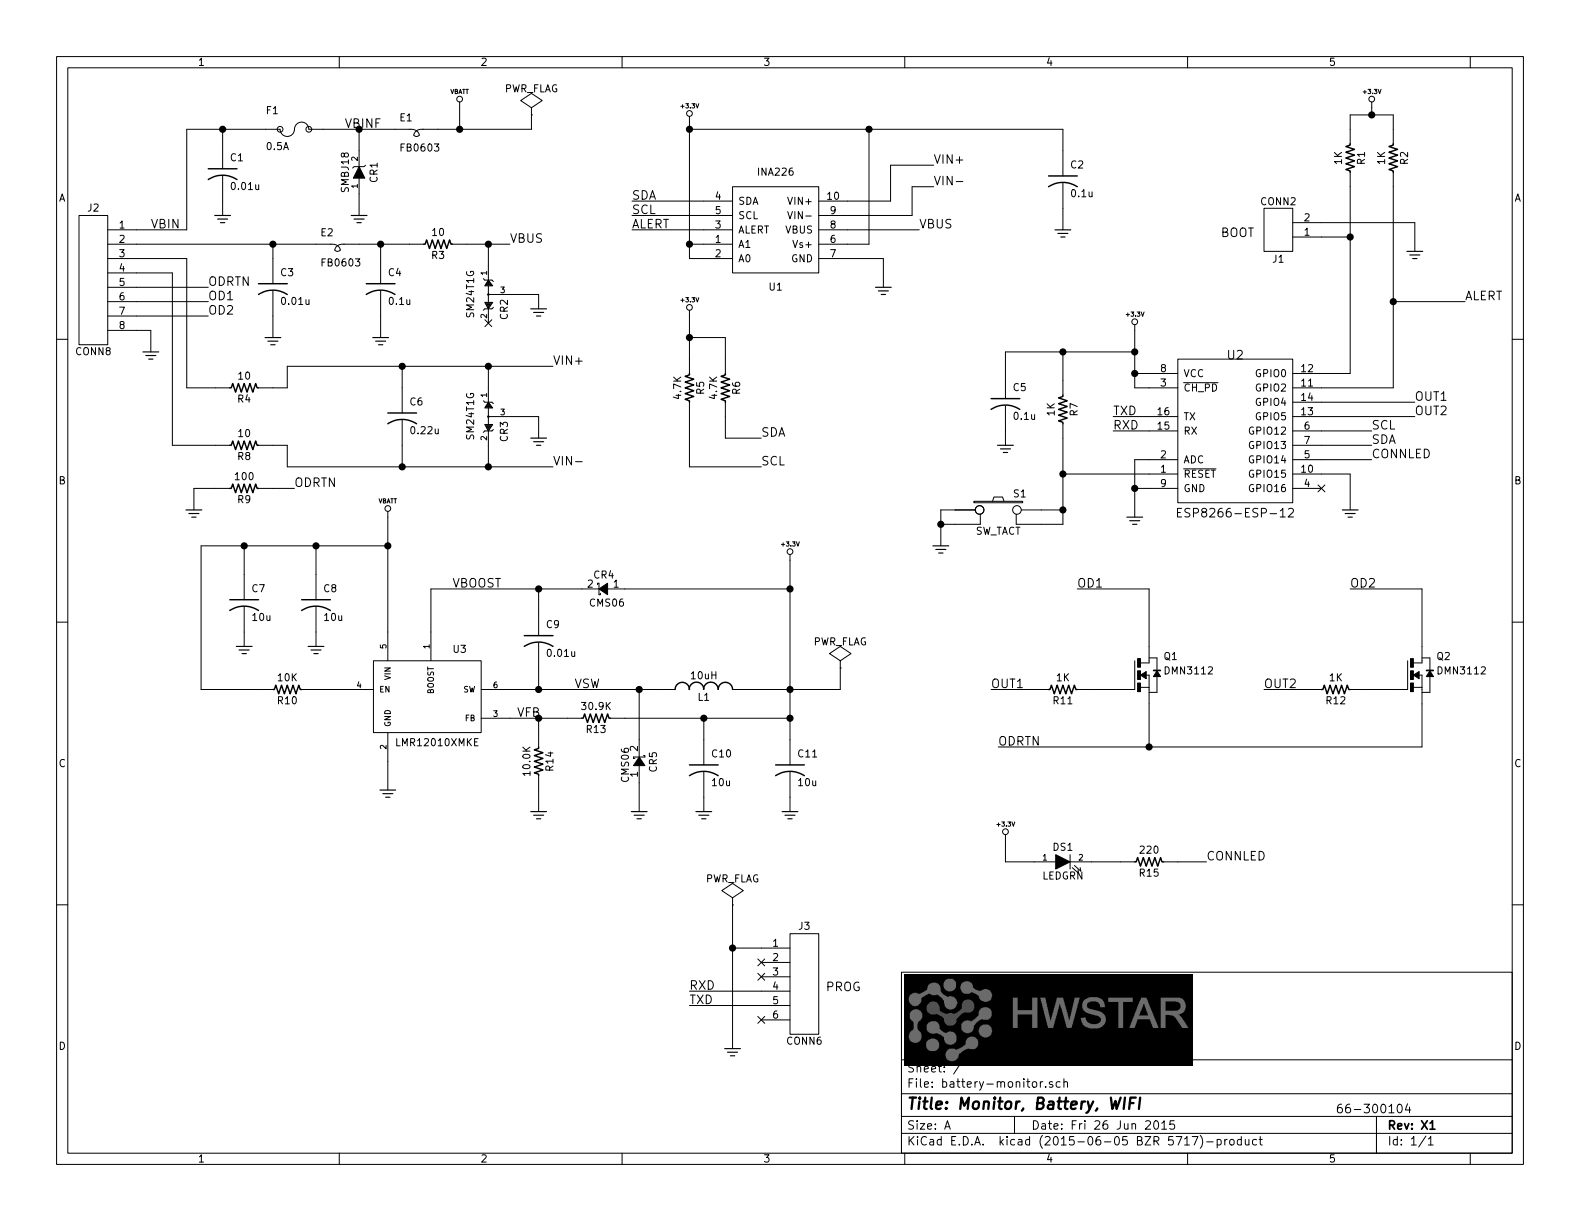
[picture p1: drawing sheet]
EESchema Schematic File Version 2
LIBS:custom
LIBS:power
LIBS:device
LIBS:transistors
LIBS:conn
LIBS:linear
LIBS:regul
LIBS:74xx
LIBS:cmos4000
LIBS:adc-dac
LIBS:memory
LIBS:xilinx
LIBS:microcontrollers
LIBS:dsp
LIBS:microchip
LIBS:analog_switches
LIBS:motorola
LIBS:texas
LIBS:intel
LIBS:audio
LIBS:interface
LIBS:digital-audio
LIBS:philips
LIBS:display
LIBS:cypress
LIBS:siliconi
LIBS:opto
LIBS:atmel
LIBS:contrib
LIBS:valves
LIBS:battery-monitor-cache
EELAYER 25 0
EELAYER END
$Descr A 11000 8500
encoding utf-8
Sheet 1 1
Title "Monitor, Battery, WIFI"
Date "Fri 26 Jun 2015"
Rev "X1"
Comp ""
Comment1 ""
Comment2 ""
Comment3 ""
Comment4 ""
$EndDescr
Text Notes 9300 7750 0    60   ~ 0
66-300104
$Comp
L INA226 U1
U 1 1
P 5400 1600
F 0 "U1" H 5400 1200 50  0000 C CNN
F 1 "INA226" H 5400 2000 50  0000 C CNN
F 2 "mods:MSOP-10-SAR" H 5400 1600 60  0001 C CNN
F 3 "" H 5400 1600 60  0000 C CNN
F 4 "800137-101" H 5400 1600 60  0001 C CNN "PartNumber"
	1    5400 1600
	1    0    0    -1  
$EndComp
$Comp
L ESP8266-ESP-12 U2
U 1 1
P 8600 2900
F 0 "U2" H 8600 3325 60  0000 C CNN
F 1 "ESP8266-ESP-12" H 8600 2225 60  0000 C CNN
F 2 "mods:ESP8266-ESP12" H 8600 2600 60  0001 C CNN
F 3 "" H 8600 2600 60  0000 C CNN
F 4 "800106-101" H 8600 2900 60  0001 C CNN "PartNumber"
	1    8600 2900
	1    0    0    -1  
$EndComp
$Comp
L GND_US #PWR01
U 1 1
P 6150 2000
F 0 "#PWR01" H 6130 1870 30  0001 C CNN
F 1 "GND_US" H 6140 1910 30  0001 C CNN
F 2 "" H 6150 2000 60  0000 C CNN
F 3 "" H 6150 2000 60  0000 C CNN
	1    6150 2000
	1    0    0    -1  
$EndComp
$Comp
L GND_US #PWR02
U 1 1
P 2700 5500
F 0 "#PWR02" H 2680 5370 30  0001 C CNN
F 1 "GND_US" H 2690 5410 30  0001 C CNN
F 2 "" H 2700 5500 60  0000 C CNN
F 3 "" H 2700 5500 60  0000 C CNN
	1    2700 5500
	1    0    0    -1  
$EndComp
$Comp
L CONN8 J2
U 1 1
P 650 1950
F 0 "J2" H 650 2450 50  0000 C CNN
F 1 "CONN8" H 650 1450 50  0000 C CNN
F 2 "mods:PHOENIX254-8" H 650 1950 60  0001 C CNN
F 3 "" H 650 1950 60  0000 C CNN
F 4 "800117-108" H 650 1950 60  0001 C CNN "PartNumber"
	1    650  1950
	-1   0    0    -1  
$EndComp
$Comp
L R_US R14
U 1 1
P 3750 5300
F 0 "R14" V 3830 5300 50  0000 C CNN
F 1 "10.0K" V 3670 5300 50  0000 C CNN
F 2 "mods:RC0603" H 3750 5300 60  0001 C CNN
F 3 "" H 3750 5300 60  0000 C CNN
F 4 "800023-100" V 3750 5300 60  0001 C CNN "PartNumber"
	1    3750 5300
	1    0    0    -1  
$EndComp
$Comp
L R_US R13
U 1 1
P 4150 5000
F 0 "R13" V 4230 5000 50  0000 C CNN
F 1 "30.9K" V 4070 5000 50  0000 C CNN
F 2 "mods:RC0603" H 4150 5000 60  0001 C CNN
F 3 "" H 4150 5000 60  0000 C CNN
F 4 "800023-309" V 4150 5000 60  0001 C CNN "PartNumber"
	1    4150 5000
	0    1    1    0   
$EndComp
$Comp
L GND_US #PWR03
U 1 1
P 3750 5650
F 0 "#PWR03" H 3730 5520 30  0001 C CNN
F 1 "GND_US" H 3740 5560 30  0001 C CNN
F 2 "" H 3750 5650 60  0000 C CNN
F 3 "" H 3750 5650 60  0000 C CNN
	1    3750 5650
	1    0    0    -1  
$EndComp
$Comp
L L_US L1
U 1 1
P 4900 4800
F 0 "L1" V 4850 4800 50  0000 C CNN
F 1 "10uH" V 5000 4800 50  0000 C CNN
F 2 "mods:IND1210" H 4900 4800 60  0001 C CNN
F 3 "" H 4900 4800 60  0000 C CNN
F 4 "800139-100" V 4900 4800 60  0001 C CNN "PartNumber"
	1    4900 4800
	0    -1   -1   0   
$EndComp
$Comp
L C_US C9
U 1 1
P 3750 4450
F 0 "C9" H 3800 4550 50  0000 L CNN
F 1 "0.01u" H 3800 4350 50  0000 L CNN
F 2 "mods:CC0603" H 3750 4450 60  0001 C CNN
F 3 "" H 3750 4450 60  0000 C CNN
F 4 "800000-103" H 3750 4450 60  0001 C CNN "PartNumber"
	1    3750 4450
	1    0    0    -1  
$EndComp
$Comp
L GND_US #PWR04
U 1 1
P 4450 5650
F 0 "#PWR04" H 4430 5520 30  0001 C CNN
F 1 "GND_US" H 4440 5560 30  0001 C CNN
F 2 "" H 4450 5650 60  0000 C CNN
F 3 "" H 4450 5650 60  0000 C CNN
	1    4450 5650
	1    0    0    -1  
$EndComp
$Comp
L C_US C10
U 1 1
P 4900 5350
F 0 "C10" H 4950 5450 50  0000 L CNN
F 1 "10u" H 4950 5250 50  0000 L CNN
F 2 "mods:CC0805" H 4900 5350 60  0001 C CNN
F 3 "" H 4900 5350 60  0000 C CNN
F 4 "800004-106" H 4900 5350 60  0001 C CNN "PartNumber"
	1    4900 5350
	1    0    0    -1  
$EndComp
$Comp
L C_US C11
U 1 1
P 5500 5350
F 0 "C11" H 5550 5450 50  0000 L CNN
F 1 "10u" H 5550 5250 50  0000 L CNN
F 2 "mods:CC0805" H 5500 5350 60  0001 C CNN
F 3 "" H 5500 5350 60  0000 C CNN
F 4 "800004-106" H 5500 5350 60  0001 C CNN "PartNumber"
	1    5500 5350
	1    0    0    -1  
$EndComp
$Comp
L GND_US #PWR05
U 1 1
P 4900 5650
F 0 "#PWR05" H 4880 5520 30  0001 C CNN
F 1 "GND_US" H 4890 5560 30  0001 C CNN
F 2 "" H 4900 5650 60  0000 C CNN
F 3 "" H 4900 5650 60  0000 C CNN
	1    4900 5650
	1    0    0    -1  
$EndComp
$Comp
L GND_US #PWR06
U 1 1
P 5500 5650
F 0 "#PWR06" H 5480 5520 30  0001 C CNN
F 1 "GND_US" H 5490 5560 30  0001 C CNN
F 2 "" H 5500 5650 60  0000 C CNN
F 3 "" H 5500 5650 60  0000 C CNN
	1    5500 5650
	1    0    0    -1  
$EndComp
$Comp
L R_US R10
U 1 1
P 2000 4800
F 0 "R10" V 2080 4800 50  0000 C CNN
F 1 "10K" V 1920 4800 50  0000 C CNN
F 2 "mods:RC0603" H 2000 4800 60  0001 C CNN
F 3 "" H 2000 4800 60  0000 C CNN
F 4 "800010-103" V 2000 4800 60  0001 C CNN "PartNumber"
	1    2000 4800
	0    1    1    0   
$EndComp
$Comp
L C_US C8
U 1 1
P 2200 4200
F 0 "C8" H 2250 4300 50  0000 L CNN
F 1 "10u" H 2250 4100 50  0000 L CNN
F 2 "mods:CC1206" H 2200 4200 60  0001 C CNN
F 3 "" H 2200 4200 60  0000 C CNN
F 4 "800005-106" H 2200 4200 60  0001 C CNN "PartNumber"
	1    2200 4200
	1    0    0    -1  
$EndComp
$Comp
L C_US C7
U 1 1
P 1700 4200
F 0 "C7" H 1750 4300 50  0000 L CNN
F 1 "10u" H 1750 4100 50  0000 L CNN
F 2 "mods:CC1206" H 1700 4200 60  0001 C CNN
F 3 "" H 1700 4200 60  0000 C CNN
F 4 "800005-106" H 1700 4200 60  0001 C CNN "PartNumber"
	1    1700 4200
	1    0    0    -1  
$EndComp
$Comp
L GND_US #PWR07
U 1 1
P 2200 4500
F 0 "#PWR07" H 2180 4370 30  0001 C CNN
F 1 "GND_US" H 2190 4410 30  0001 C CNN
F 2 "" H 2200 4500 60  0000 C CNN
F 3 "" H 2200 4500 60  0000 C CNN
	1    2200 4500
	1    0    0    -1  
$EndComp
$Comp
L GND_US #PWR08
U 1 1
P 1700 4500
F 0 "#PWR08" H 1680 4370 30  0001 C CNN
F 1 "GND_US" H 1690 4410 30  0001 C CNN
F 2 "" H 1700 4500 60  0000 C CNN
F 3 "" H 1700 4500 60  0000 C CNN
	1    1700 4500
	1    0    0    -1  
$EndComp
$Comp
L LMR12010XMKE U3
U 1 1
P 2950 4850
F 0 "U3" H 3150 5150 50  0000 L BNN
F 1 "LMR12010XMKE" H 2750 4500 50  0000 L BNN
F 2 "mods:SOT23-6-SAR" H 3000 4800 50  0001 C CNN
F 3 "" H 2950 4850 60  0000 C CNN
F 4 "800136-101" H 2950 4850 60  0001 C CNN "PartNumber"
	1    2950 4850
	1    0    0    -1  
$EndComp
$Comp
L SM24T1G CR2
U 1 1
P 3400 2050
F 0 "CR2" H 3430 2129 50  0000 L BNN
F 1 "SM24T1G" H 3230 1894 50  0000 L BNN
F 2 "mods:SOT23-3-SAR" H 3100 2150 50  0001 C CNN
F 3 "" H 3400 2050 60  0000 C CNN
F 4 "800135-024" H 3400 2050 60  0001 C CNN "PartNumber"
	1    3400 2050
	0    1    1    0   
$EndComp
$Comp
L GND_US #PWR09
U 1 1
P 3750 2150
F 0 "#PWR09" H 3730 2020 30  0001 C CNN
F 1 "GND_US" H 3740 2060 30  0001 C CNN
F 2 "" H 3750 2150 60  0000 C CNN
F 3 "" H 3750 2150 60  0000 C CNN
	1    3750 2150
	1    0    0    -1  
$EndComp
$Comp
L R_US R3
U 1 1
P 3050 1700
F 0 "R3" V 3130 1700 50  0000 C CNN
F 1 "10" V 2970 1700 50  0000 C CNN
F 2 "mods:RC0603" H 3050 1700 60  0001 C CNN
F 3 "" H 3050 1700 60  0000 C CNN
F 4 "800010-100" V 3050 1700 60  0001 C CNN "PartNumber"
	1    3050 1700
	0    1    1    0   
$EndComp
$Comp
L C_US C4
U 1 1
P 2650 2000
F 0 "C4" H 2700 2100 50  0000 L CNN
F 1 "0.1u" H 2700 1900 50  0000 L CNN
F 2 "mods:CC0603" H 2650 2000 60  0001 C CNN
F 3 "" H 2650 2000 60  0000 C CNN
F 4 "800000-104" H 2650 2000 60  0001 C CNN "PartNumber"
	1    2650 2000
	1    0    0    -1  
$EndComp
$Comp
L FB0603 E2
U 1 1
P 2400 1700
F 0 "E2" H 2230 1750 50  0000 L BNN
F 1 "FB0603" H 2230 1540 50  0000 L BNN
F 2 "mods:CC0603" H 2400 1850 50  0001 C CNN
F 3 "" H 2400 1700 60  0000 C CNN
F 4 "800040-600" H 2400 1700 60  0001 C CNN "PartNumber"
	1    2400 1700
	1    0    0    -1  
$EndComp
$Comp
L C_US C3
U 1 1
P 1900 2000
F 0 "C3" H 1950 2100 50  0000 L CNN
F 1 "0.01u" H 1950 1900 50  0000 L CNN
F 2 "mods:CC0603" H 1900 2000 60  0001 C CNN
F 3 "" H 1900 2000 60  0000 C CNN
F 4 "800000-103" H 1900 2000 60  0001 C CNN "PartNumber"
	1    1900 2000
	1    0    0    -1  
$EndComp
$Comp
L GND_US #PWR010
U 1 1
P 2650 2350
F 0 "#PWR010" H 2630 2220 30  0001 C CNN
F 1 "GND_US" H 2640 2260 30  0001 C CNN
F 2 "" H 2650 2350 60  0000 C CNN
F 3 "" H 2650 2350 60  0000 C CNN
	1    2650 2350
	1    0    0    -1  
$EndComp
$Comp
L GND_US #PWR011
U 1 1
P 1900 2350
F 0 "#PWR011" H 1880 2220 30  0001 C CNN
F 1 "GND_US" H 1890 2260 30  0001 C CNN
F 2 "" H 1900 2350 60  0000 C CNN
F 3 "" H 1900 2350 60  0000 C CNN
	1    1900 2350
	1    0    0    -1  
$EndComp
NoConn ~ 3400 2250
$Comp
L FUSENANO F1
U 1 1
P 2050 900
F 0 "F1" H 1850 1000 50  0000 L BNN
F 1 "0.5A" H 1850 750 50  0000 L BNN
F 2 "mods:MINISMD1812" H 2050 1050 50  0001 C CNN
F 3 "" H 2050 900 60  0000 C CNN
F 4 "800140-500" H 2050 900 60  0001 C CNN "PartNumber"
	1    2050 900 
	1    0    0    -1  
$EndComp
$Comp
L C_US C1
U 1 1
P 1550 1200
F 0 "C1" H 1600 1300 50  0000 L CNN
F 1 "0.01u" H 1600 1100 50  0000 L CNN
F 2 "mods:CC0603" H 1550 1200 60  0001 C CNN
F 3 "" H 1550 1200 60  0000 C CNN
F 4 "800000-103" H 1550 1200 60  0001 C CNN "PartNumber"
	1    1550 1200
	1    0    0    -1  
$EndComp
$Comp
L GND_US #PWR012
U 1 1
P 1550 1500
F 0 "#PWR012" H 1530 1370 30  0001 C CNN
F 1 "GND_US" H 1540 1410 30  0001 C CNN
F 2 "" H 1550 1500 60  0000 C CNN
F 3 "" H 1550 1500 60  0000 C CNN
	1    1550 1500
	1    0    0    -1  
$EndComp
$Comp
L FB0603 E1
U 1 1
P 2950 900
F 0 "E1" H 2780 950 50  0000 L BNN
F 1 "FB0603" H 2780 740 50  0000 L BNN
F 2 "mods:CC0603" H 2950 1050 50  0001 C CNN
F 3 "" H 2950 900 60  0000 C CNN
F 4 "800040-600" H 2950 900 60  0001 C CNN "PartNumber"
	1    2950 900 
	1    0    0    -1  
$EndComp
$Comp
L DIODE_ZENER CR1
U 1 1
P 2500 1200
F 0 "CR1" H 2500 1300 50  0000 C CNN
F 1 "SMBJ18" H 2500 1100 50  0000 C CNN
F 2 "mods:SMB-SAR" H 2500 1200 60  0001 C CNN
F 3 "" H 2500 1200 60  0000 C CNN
F 4 "800141-018" H 2500 1200 60  0001 C CNN "PartNumber"
	1    2500 1200
	0    1    1    0   
$EndComp
$Comp
L GND_US #PWR013
U 1 1
P 2500 1500
F 0 "#PWR013" H 2480 1370 30  0001 C CNN
F 1 "GND_US" H 2490 1410 30  0001 C CNN
F 2 "" H 2500 1500 60  0000 C CNN
F 3 "" H 2500 1500 60  0000 C CNN
	1    2500 1500
	1    0    0    -1  
$EndComp
Text Label 6400 1600 0    60   ~ 0
VBUS
Text Label 3550 1700 0    60   ~ 0
VBUS
$Comp
L VBATT #PWR014
U 1 1
P 3200 750
F 0 "#PWR014" H 3200 710 30  0001 C CNN
F 1 "VBATT" H 3200 860 30  0000 C CNN
F 2 "" H 3200 750 60  0000 C CNN
F 3 "" H 3200 750 60  0000 C CNN
	1    3200 750 
	1    0    0    -1  
$EndComp
$Comp
L VBATT #PWR015
U 1 1
P 2700 3600
F 0 "#PWR015" H 2700 3560 30  0001 C CNN
F 1 "VBATT" H 2700 3710 30  0000 C CNN
F 2 "" H 2700 3600 60  0000 C CNN
F 3 "" H 2700 3600 60  0000 C CNN
	1    2700 3600
	1    0    0    -1  
$EndComp
$Comp
L +3.3V #PWR016
U 1 1
P 5500 3900
F 0 "#PWR016" H 5500 3860 30  0001 C CNN
F 1 "+3.3V" H 5500 4010 30  0000 C CNN
F 2 "" H 5500 3900 60  0000 C CNN
F 3 "" H 5500 3900 60  0000 C CNN
	1    5500 3900
	1    0    0    -1  
$EndComp
$Comp
L +3.3V #PWR017
U 1 1
P 4800 850
F 0 "#PWR017" H 4800 810 30  0001 C CNN
F 1 "+3.3V" H 4800 960 30  0000 C CNN
F 2 "" H 4800 850 60  0000 C CNN
F 3 "" H 4800 850 60  0000 C CNN
	1    4800 850 
	1    0    0    -1  
$EndComp
$Comp
L C_US C2
U 1 1
P 7400 1250
F 0 "C2" H 7450 1350 50  0000 L CNN
F 1 "0.1u" H 7450 1150 50  0000 L CNN
F 2 "mods:CC0603" H 7400 1250 60  0001 C CNN
F 3 "" H 7400 1250 60  0000 C CNN
F 4 "800000-104" H 7400 1250 60  0001 C CNN "PartNumber"
	1    7400 1250
	1    0    0    -1  
$EndComp
$Comp
L GND_US #PWR018
U 1 1
P 7400 1600
F 0 "#PWR018" H 7380 1470 30  0001 C CNN
F 1 "GND_US" H 7390 1510 30  0001 C CNN
F 2 "" H 7400 1600 60  0000 C CNN
F 3 "" H 7400 1600 60  0000 C CNN
	1    7400 1600
	1    0    0    -1  
$EndComp
Text Label 6500 1150 0    60   ~ 0
VIN+
Text Label 6500 1300 0    60   ~ 0
VIN-
$Comp
L R_US R4
U 1 1
P 1700 2700
F 0 "R4" V 1780 2700 50  0000 C CNN
F 1 "10" V 1620 2700 50  0000 C CNN
F 2 "mods:RC0603" H 1700 2700 60  0001 C CNN
F 3 "" H 1700 2700 60  0000 C CNN
F 4 "800010-100" V 1700 2700 60  0001 C CNN "PartNumber"
	1    1700 2700
	0    1    1    0   
$EndComp
$Comp
L R_US R8
U 1 1
P 1700 3100
F 0 "R8" V 1780 3100 50  0000 C CNN
F 1 "10" V 1620 3100 50  0000 C CNN
F 2 "mods:RC0603" H 1700 3100 60  0001 C CNN
F 3 "" H 1700 3100 60  0000 C CNN
F 4 "800010-100" V 1700 3100 60  0001 C CNN "PartNumber"
	1    1700 3100
	0    1    1    0   
$EndComp
$Comp
L GND_US #PWR019
U 1 1
P 1050 2450
F 0 "#PWR019" H 1030 2320 30  0001 C CNN
F 1 "GND_US" H 1040 2360 30  0001 C CNN
F 2 "" H 1050 2450 60  0000 C CNN
F 3 "" H 1050 2450 60  0000 C CNN
	1    1050 2450
	1    0    0    -1  
$EndComp
Text Label 1450 2000 0    60   ~ 0
ODRTN
Text Label 1450 2100 0    60   ~ 0
OD1
Text Label 1450 2200 0    60   ~ 0
OD2
$Comp
L R_US R9
U 1 1
P 1700 3400
F 0 "R9" V 1780 3400 50  0000 C CNN
F 1 "100" V 1620 3400 50  0000 C CNN
F 2 "mods:RC0603" H 1700 3400 60  0001 C CNN
F 3 "" H 1700 3400 60  0000 C CNN
F 4 "800010-101" V 1700 3400 60  0001 C CNN "PartNumber"
	1    1700 3400
	0    1    1    0   
$EndComp
$Comp
L GND_US #PWR020
U 1 1
P 1350 3550
F 0 "#PWR020" H 1330 3420 30  0001 C CNN
F 1 "GND_US" H 1340 3460 30  0001 C CNN
F 2 "" H 1350 3550 60  0000 C CNN
F 3 "" H 1350 3550 60  0000 C CNN
	1    1350 3550
	1    0    0    -1  
$EndComp
Text Label 2050 3400 0    60   ~ 0
ODRTN
$Comp
L C_US C6
U 1 1
P 2800 2900
F 0 "C6" H 2850 3000 50  0000 L CNN
F 1 "0.22u" H 2850 2800 50  0000 L CNN
F 2 "mods:CC0603" H 2800 2900 60  0001 C CNN
F 3 "" H 2800 2900 60  0000 C CNN
F 4 "800000-224" H 2800 2900 60  0001 C CNN "PartNumber"
	1    2800 2900
	1    0    0    -1  
$EndComp
$Comp
L SM24T1G CR3
U 1 1
P 3400 2900
F 0 "CR3" H 3430 2979 50  0000 L BNN
F 1 "SM24T1G" H 3230 2744 50  0000 L BNN
F 2 "mods:SOT23-3-SAR" H 3100 3000 50  0001 C CNN
F 3 "" H 3400 2900 60  0000 C CNN
F 4 "800135-024" H 3400 2900 60  0001 C CNN "PartNumber"
	1    3400 2900
	0    1    1    0   
$EndComp
$Comp
L GND_US #PWR021
U 1 1
P 3750 3050
F 0 "#PWR021" H 3730 2920 30  0001 C CNN
F 1 "GND_US" H 3740 2960 30  0001 C CNN
F 2 "" H 3750 3050 60  0000 C CNN
F 3 "" H 3750 3050 60  0000 C CNN
	1    3750 3050
	1    0    0    -1  
$EndComp
Text Label 3850 2550 0    60   ~ 0
VIN+
Text Label 3850 3250 0    60   ~ 0
VIN-
Text Label 4000 4800 0    60   ~ 0
VSW
Text Label 3600 5000 0    60   ~ 0
VFB
Text Label 3150 4100 0    60   ~ 0
VBOOST
Text Label 1050 1600 0    60   ~ 0
VBIN
Text Label 2400 900  0    60   ~ 0
VBINF
Text Label 4400 1400 0    60   ~ 0
SDA
Text Label 4400 1500 0    60   ~ 0
SCL
Text Label 4400 1600 0    60   ~ 0
ALERT
$Comp
L R_US R5
U 1 1
P 4800 2700
F 0 "R5" V 4880 2700 50  0000 C CNN
F 1 "4.7K" V 4720 2700 50  0000 C CNN
F 2 "mods:RC0603" H 4800 2700 60  0001 C CNN
F 3 "" H 4800 2700 60  0000 C CNN
F 4 "800010-472" V 4800 2700 60  0001 C CNN "PartNumber"
	1    4800 2700
	1    0    0    -1  
$EndComp
$Comp
L R_US R6
U 1 1
P 5050 2700
F 0 "R6" V 5130 2700 50  0000 C CNN
F 1 "4.7K" V 4970 2700 50  0000 C CNN
F 2 "mods:RC0603" H 5050 2700 60  0001 C CNN
F 3 "" H 5050 2700 60  0000 C CNN
F 4 "800010-472" V 5050 2700 60  0001 C CNN "PartNumber"
	1    5050 2700
	1    0    0    -1  
$EndComp
$Comp
L +3.3V #PWR022
U 1 1
P 4800 2200
F 0 "#PWR022" H 4800 2160 30  0001 C CNN
F 1 "+3.3V" H 4800 2310 30  0000 C CNN
F 2 "" H 4800 2200 60  0000 C CNN
F 3 "" H 4800 2200 60  0000 C CNN
	1    4800 2200
	1    0    0    -1  
$EndComp
Text Label 5300 3050 0    60   ~ 0
SDA
Text Label 5300 3250 0    60   ~ 0
SCL
$Comp
L GND_US #PWR023
U 1 1
P 7900 3600
F 0 "#PWR023" H 7880 3470 30  0001 C CNN
F 1 "GND_US" H 7890 3510 30  0001 C CNN
F 2 "" H 7900 3600 60  0000 C CNN
F 3 "" H 7900 3600 60  0000 C CNN
	1    7900 3600
	1    0    0    -1  
$EndComp
$Comp
L +3.3V #PWR024
U 1 1
P 7900 2300
F 0 "#PWR024" H 7900 2260 30  0001 C CNN
F 1 "+3.3V" H 7900 2410 30  0000 C CNN
F 2 "" H 7900 2300 60  0000 C CNN
F 3 "" H 7900 2300 60  0000 C CNN
	1    7900 2300
	1    0    0    -1  
$EndComp
$Comp
L C_US C5
U 1 1
P 7000 2800
F 0 "C5" H 7050 2900 50  0000 L CNN
F 1 "0.1u" H 7050 2700 50  0000 L CNN
F 2 "mods:CC0603" H 7000 2800 60  0001 C CNN
F 3 "" H 7000 2800 60  0000 C CNN
F 4 "800000-104" H 7000 2800 60  0001 C CNN "PartNumber"
	1    7000 2800
	1    0    0    -1  
$EndComp
$Comp
L GND_US #PWR025
U 1 1
P 7000 3100
F 0 "#PWR025" H 6980 2970 30  0001 C CNN
F 1 "GND_US" H 6990 3010 30  0001 C CNN
F 2 "" H 7000 3100 60  0000 C CNN
F 3 "" H 7000 3100 60  0000 C CNN
	1    7000 3100
	1    0    0    -1  
$EndComp
Text Label 7750 2900 0    60   ~ 0
TXD
Text Label 7750 3000 0    60   ~ 0
RXD
$Comp
L R_US R7
U 1 1
P 7400 2850
F 0 "R7" V 7480 2850 50  0000 C CNN
F 1 "1K" V 7320 2850 50  0000 C CNN
F 2 "mods:RC0603" H 7400 2850 60  0001 C CNN
F 3 "" H 7400 2850 60  0000 C CNN
F 4 "800010-102" V 7400 2850 60  0001 C CNN "PartNumber"
	1    7400 2850
	1    0    0    -1  
$EndComp
NoConn ~ 9200 3400
$Comp
L SW_TACT S1
U 1 1
P 6950 3550
F 0 "S1" H 7100 3660 50  0000 C CNN
F 1 "SW_TACT" H 6950 3400 50  0000 C CNN
F 2 "mods:SW_TACT_6MM" H 6950 3550 60  0001 C CNN
F 3 "" H 6950 3550 60  0000 C CNN
F 4 "800107-101" H 6950 3550 60  0001 C CNN "PartNumber"
	1    6950 3550
	1    0    0    -1  
$EndComp
$Comp
L GND_US #PWR026
U 1 1
P 6550 3800
F 0 "#PWR026" H 6530 3670 30  0001 C CNN
F 1 "GND_US" H 6540 3710 30  0001 C CNN
F 2 "" H 6550 3800 60  0000 C CNN
F 3 "" H 6550 3800 60  0000 C CNN
	1    6550 3800
	1    0    0    -1  
$EndComp
Wire Wire Line
	5900 1800 6150 1800
Wire Wire Line
	6150 1800 6150 2000
Wire Wire Line
	4800 1700 4900 1700
Wire Wire Line
	4800 850  4800 1800
Wire Wire Line
	4800 1800 4900 1800
Wire Wire Line
	2700 5300 2700 5500
Wire Wire Line
	3550 5000 3950 5000
Wire Wire Line
	3750 5100 3750 5000
Connection ~ 3750 5000
Wire Wire Line
	3750 5500 3750 5650
Wire Wire Line
	5500 5000 4350 5000
Wire Wire Line
	5500 3900 5500 5150
Wire Wire Line
	5200 4800 5850 4800
Wire Wire Line
	3550 4800 4600 4800
Wire Wire Line
	3750 4650 3750 4800
Connection ~ 3750 4800
Wire Wire Line
	3000 4400 3000 4100
Wire Wire Line
	3000 4100 4050 4100
Wire Wire Line
	3750 4100 3750 4250
Connection ~ 3750 4100
Wire Wire Line
	4350 4100 5500 4100
Connection ~ 5500 4800
Connection ~ 4450 4800
Wire Wire Line
	5500 5550 5500 5650
Wire Wire Line
	4900 5550 4900 5650
Wire Wire Line
	4900 5150 4900 5000
Connection ~ 4900 5000
Connection ~ 5500 5000
Wire Wire Line
	2200 4800 2400 4800
Wire Wire Line
	2700 3600 2700 4400
Wire Wire Line
	1400 3800 2700 3800
Wire Wire Line
	1700 3800 1700 4000
Wire Wire Line
	2200 4000 2200 3800
Connection ~ 2200 3800
Wire Wire Line
	2200 4400 2200 4500
Wire Wire Line
	1700 4400 1700 4500
Wire Wire Line
	1400 3800 1400 4800
Wire Wire Line
	1400 4800 1800 4800
Connection ~ 1700 3800
Wire Wire Line
	3600 2050 3750 2050
Wire Wire Line
	3750 2050 3750 2150
Wire Wire Line
	3250 1700 3550 1700
Wire Wire Line
	3400 1700 3400 1850
Wire Wire Line
	950  1700 2200 1700
Wire Wire Line
	1900 1800 1900 1700
Connection ~ 1900 1700
Wire Wire Line
	2500 1700 2850 1700
Wire Wire Line
	2650 1800 2650 1700
Connection ~ 2650 1700
Wire Wire Line
	2650 2200 2650 2350
Wire Wire Line
	1900 2200 1900 2350
Wire Wire Line
	1300 900  1850 900 
Wire Wire Line
	1550 900  1550 1000
Wire Wire Line
	950  1600 1300 1600
Wire Wire Line
	1300 1600 1300 900 
Connection ~ 1550 900 
Wire Wire Line
	1550 1400 1550 1500
Wire Wire Line
	2250 900  2750 900 
Connection ~ 2500 900 
Wire Wire Line
	5900 1600 6400 1600
Connection ~ 3400 1700
Wire Wire Line
	3050 900  3700 900 
Wire Wire Line
	3200 900  3200 750 
Connection ~ 2700 3800
Connection ~ 5500 4100
Connection ~ 4800 1700
Wire Wire Line
	5900 1700 6050 1700
Wire Wire Line
	6050 1700 6050 900 
Wire Wire Line
	4800 900  7400 900 
Connection ~ 4800 900 
Wire Wire Line
	7400 900  7400 1050
Connection ~ 6050 900 
Wire Wire Line
	7400 1450 7400 1600
Wire Wire Line
	5900 1400 6200 1400
Wire Wire Line
	6200 1400 6200 1150
Wire Wire Line
	5900 1500 6350 1500
Wire Wire Line
	6350 1500 6350 1300
Wire Wire Line
	6350 1300 6500 1300
Wire Wire Line
	6200 1150 6500 1150
Wire Wire Line
	950  1800 1300 1800
Wire Wire Line
	1300 1800 1300 2700
Wire Wire Line
	1300 2700 1500 2700
Wire Wire Line
	1500 3100 1200 3100
Wire Wire Line
	1200 3100 1200 1900
Wire Wire Line
	1200 1900 950  1900
Wire Wire Line
	950  2300 1050 2300
Wire Wire Line
	1050 2300 1050 2450
Wire Wire Line
	950  2000 1450 2000
Wire Wire Line
	950  2100 1450 2100
Wire Wire Line
	950  2200 1450 2200
Wire Wire Line
	1900 3400 2050 3400
Wire Wire Line
	1500 3400 1350 3400
Wire Wire Line
	1350 3400 1350 3550
Wire Wire Line
	3600 2900 3750 2900
Wire Wire Line
	3750 2900 3750 3050
Wire Wire Line
	1900 2700 2000 2700
Wire Wire Line
	2000 2700 2000 2550
Wire Wire Line
	2000 2550 3850 2550
Wire Wire Line
	3400 2550 3400 2700
Wire Wire Line
	1900 3100 2000 3100
Wire Wire Line
	2000 3100 2000 3250
Wire Wire Line
	2000 3250 3850 3250
Wire Wire Line
	3400 3250 3400 3100
Wire Wire Line
	2800 3100 2800 3250
Connection ~ 2800 3250
Wire Wire Line
	2800 2700 2800 2550
Connection ~ 2800 2550
Connection ~ 3400 2550
Connection ~ 3400 3250
Wire Wire Line
	4900 1400 4400 1400
Wire Wire Line
	4900 1500 4400 1500
Wire Wire Line
	4900 1600 4400 1600
Wire Wire Line
	5050 2350 5050 2500
Wire Wire Line
	4800 2200 4800 2500
Connection ~ 4800 2350
Wire Wire Line
	5050 2900 5050 3050
Wire Wire Line
	5050 3050 5300 3050
Wire Wire Line
	4800 2900 4800 3250
Wire Wire Line
	4800 3250 5300 3250
Wire Wire Line
	8000 3400 7900 3400
Wire Wire Line
	7900 3200 7900 3600
Wire Wire Line
	8000 3200 7900 3200
Connection ~ 7900 3400
Wire Wire Line
	7900 2700 8000 2700
Wire Wire Line
	7900 2300 7900 2700
Wire Wire Line
	8000 2600 7900 2600
Connection ~ 7900 2600
Wire Wire Line
	7000 3000 7000 3100
Wire Wire Line
	7000 2600 7000 2450
Wire Wire Line
	7000 2450 7900 2450
Connection ~ 7900 2450
Wire Wire Line
	8000 2900 7750 2900
Wire Wire Line
	8000 3000 7750 3000
Wire Wire Line
	8000 3300 7400 3300
Wire Wire Line
	7400 3050 7400 3650
Wire Wire Line
	7400 2650 7400 2450
Connection ~ 7400 2450
Wire Wire Line
	9200 3000 9550 3000
Wire Wire Line
	9200 3100 9550 3100
Wire Wire Line
	7400 3650 7250 3650
Connection ~ 7400 3300
Wire Wire Line
	7250 3550 7400 3550
Connection ~ 7400 3550
Wire Wire Line
	6650 3550 6550 3550
Wire Wire Line
	6550 3550 6550 3800
Wire Wire Line
	6650 3650 6550 3650
Connection ~ 6550 3650
Text Label 9550 3000 0    60   ~ 0
SCL
Text Label 9550 3100 0    60   ~ 0
SDA
$Comp
L GND_US #PWR027
U 1 1
P 9400 3550
F 0 "#PWR027" H 9380 3420 30  0001 C CNN
F 1 "GND_US" H 9390 3460 30  0001 C CNN
F 2 "" H 9400 3550 60  0000 C CNN
F 3 "" H 9400 3550 60  0000 C CNN
	1    9400 3550
	1    0    0    -1  
$EndComp
Wire Wire Line
	9200 3300 9400 3300
Wire Wire Line
	9400 3300 9400 3550
$Comp
L R_US R1
U 1 1
P 9400 1100
F 0 "R1" V 9480 1100 50  0000 C CNN
F 1 "1K" V 9320 1100 50  0000 C CNN
F 2 "mods:RC0603" H 9400 1100 60  0001 C CNN
F 3 "" H 9400 1100 60  0000 C CNN
F 4 "800010-102" V 9400 1100 60  0001 C CNN "PartNumber"
	1    9400 1100
	1    0    0    -1  
$EndComp
$Comp
L R_US R2
U 1 1
P 9700 1100
F 0 "R2" V 9780 1100 50  0000 C CNN
F 1 "1K" V 9620 1100 50  0000 C CNN
F 2 "mods:RC0603" H 9700 1100 60  0001 C CNN
F 3 "" H 9700 1100 60  0000 C CNN
F 4 "800010-102" V 9700 1100 60  0001 C CNN "PartNumber"
	1    9700 1100
	1    0    0    -1  
$EndComp
Wire Wire Line
	9400 2600 9200 2600
Wire Wire Line
	9400 1300 9400 2600
$Comp
L +3.3V #PWR028
U 1 1
P 9550 750
F 0 "#PWR028" H 9550 710 30  0001 C CNN
F 1 "+3.3V" H 9550 860 30  0000 C CNN
F 2 "" H 9550 750 60  0000 C CNN
F 3 "" H 9550 750 60  0000 C CNN
	1    9550 750 
	1    0    0    -1  
$EndComp
Wire Wire Line
	9400 900  9400 800 
Wire Wire Line
	9400 800  9700 800 
Wire Wire Line
	9700 800  9700 900 
Wire Wire Line
	9550 750  9550 800 
Connection ~ 9550 800 
Wire Wire Line
	9700 2700 9200 2700
Wire Wire Line
	9700 1300 9700 2700
Wire Wire Line
	9200 2800 9850 2800
Wire Wire Line
	9200 2900 9850 2900
$Comp
L CONN2 J1
U 1 1
P 8900 1600
F 0 "J1" H 8900 1800 50  0000 C CNN
F 1 "CONN2" H 8900 1400 50  0000 C CNN
F 2 "mods:BERG2" H 8900 1600 60  0001 C CNN
F 3 "" H 8900 1600 60  0000 C CNN
F 4 "800116-102" H 8900 1600 60  0001 C CNN "PartNumber"
	1    8900 1600
	-1   0    0    1   
$EndComp
Wire Wire Line
	9200 1650 9400 1650
Connection ~ 9400 1650
$Comp
L GND_US #PWR029
U 1 1
P 9850 1750
F 0 "#PWR029" H 9830 1620 30  0001 C CNN
F 1 "GND_US" H 9840 1660 30  0001 C CNN
F 2 "" H 9850 1750 60  0000 C CNN
F 3 "" H 9850 1750 60  0000 C CNN
	1    9850 1750
	1    0    0    -1  
$EndComp
Wire Wire Line
	9200 1550 9850 1550
Wire Wire Line
	9850 1550 9850 1750
Text Label 9850 2800 0    60   ~ 0
OUT1
Text Label 9850 2900 0    60   ~ 0
OUT2
$Comp
L DMN3112 Q1
U 1 1
P 8000 4700
F 0 "Q1" H 8100 4800 50  0000 L BNN
F 1 "DMN3112" H 8100 4700 50  0000 L BNN
F 2 "mods:SOT23-3-SAR" H 8000 4850 50  0001 C CNN
F 3 "" H 8000 4700 60  0000 C CNN
F 4 "800123-101" H 8000 4700 60  0001 C CNN "PartNumber"
	1    8000 4700
	1    0    0    -1  
$EndComp
$Comp
L DMN3112 Q2
U 1 1
P 9900 4700
F 0 "Q2" H 10000 4800 50  0000 L BNN
F 1 "DMN3112" H 10000 4700 50  0000 L BNN
F 2 "mods:SOT23-3-SAR" H 9900 4850 50  0001 C CNN
F 3 "" H 9900 4700 60  0000 C CNN
F 4 "800123-101" H 9900 4700 60  0001 C CNN "PartNumber"
	1    9900 4700
	1    0    0    -1  
$EndComp
$Comp
L R_US R11
U 1 1
P 7400 4800
F 0 "R11" V 7480 4800 50  0000 C CNN
F 1 "1K" V 7320 4800 50  0000 C CNN
F 2 "mods:RC0603" H 7400 4800 60  0001 C CNN
F 3 "" H 7400 4800 60  0000 C CNN
F 4 "800010-102" V 7400 4800 60  0001 C CNN "PartNumber"
	1    7400 4800
	0    1    1    0   
$EndComp
$Comp
L R_US R12
U 1 1
P 9300 4800
F 0 "R12" V 9380 4800 50  0000 C CNN
F 1 "1K" V 9220 4800 50  0000 C CNN
F 2 "mods:RC0603" H 9300 4800 60  0001 C CNN
F 3 "" H 9300 4800 60  0000 C CNN
F 4 "800010-102" V 9300 4800 60  0001 C CNN "PartNumber"
	1    9300 4800
	0    1    1    0   
$EndComp
Wire Wire Line
	9500 4800 9700 4800
Wire Wire Line
	7600 4800 7800 4800
Wire Wire Line
	7200 4800 6900 4800
Wire Wire Line
	9100 4800 8800 4800
Text Label 6900 4800 0    60   ~ 0
OUT1
Text Label 8800 4800 0    60   ~ 0
OUT2
Wire Wire Line
	9900 5200 9900 4900
Wire Wire Line
	6950 5200 9900 5200
Wire Wire Line
	8000 4900 8000 5200
Connection ~ 8000 5200
Text Label 6950 5200 0    60   ~ 0
ODRTN
Wire Wire Line
	9900 4500 9900 4100
Wire Wire Line
	9900 4100 9400 4100
Wire Wire Line
	8000 4500 8000 4100
Wire Wire Line
	8000 4100 7500 4100
Text Label 7500 4100 0    60   ~ 0
OD1
Text Label 9400 4100 0    60   ~ 0
OD2
Wire Wire Line
	5050 2350 4800 2350
Wire Wire Line
	9700 2100 10200 2100
Connection ~ 9700 2100
Text Label 10200 2100 0    60   ~ 0
ALERT
Wire Wire Line
	9200 3200 9550 3200
Text Label 9550 3200 0    60   ~ 0
CONNLED
$Comp
L R_US R15
U 1 1
P 8000 6000
F 0 "R15" V 8080 6000 50  0000 C CNN
F 1 "220" V 7920 6000 50  0000 C CNN
F 2 "mods:RC0805" H 8000 6000 60  0001 C CNN
F 3 "" H 8000 6000 60  0000 C CNN
F 4 "800011-221" V 8000 6000 60  0001 C CNN "PartNumber"
	1    8000 6000
	0    1    1    0   
$EndComp
$Comp
L LED-SAR DS1
U 1 1
P 7400 6000
F 0 "DS1" H 7400 6100 50  0000 C CNN
F 1 "LEDGRN" H 7400 5900 50  0000 C CNN
F 2 "mods:LED0805" H 7400 6000 60  0001 C CNN
F 3 "" H 7400 6000 60  0000 C CNN
F 4 "800113-102" H 7400 6000 60  0001 C CNN "PartNumber"
	1    7400 6000
	1    0    0    -1  
$EndComp
Wire Wire Line
	7600 6000 7800 6000
$Comp
L +3.3V #PWR030
U 1 1
P 7000 5850
F 0 "#PWR030" H 7000 5810 30  0001 C CNN
F 1 "+3.3V" H 7000 5960 30  0000 C CNN
F 2 "" H 7000 5850 60  0000 C CNN
F 3 "" H 7000 5850 60  0000 C CNN
	1    7000 5850
	1    0    0    -1  
$EndComp
Wire Wire Line
	7200 6000 7000 6000
Wire Wire Line
	7000 6000 7000 5850
Wire Wire Line
	8200 6000 8400 6000
Text Label 8400 6000 0    60   ~ 0
CONNLED
$Comp
L CONN6 J3
U 1 1
P 5600 6900
F 0 "J3" H 5600 7350 50  0000 C CNN
F 1 "CONN6" H 5600 6550 50  0000 C CNN
F 2 "mods:BERG6" H 5600 6900 60  0001 C CNN
F 3 "" H 5600 6900 60  0000 C CNN
F 4 "800116-106" H 5600 6900 60  0001 C CNN "PartNumber"
	1    5600 6900
	1    0    0    -1  
$EndComp
NoConn ~ 5300 6700
NoConn ~ 5300 6800
NoConn ~ 5300 7100
$Comp
L GND_US #PWR031
U 1 1
P 5100 7300
F 0 "#PWR031" H 5080 7170 30  0001 C CNN
F 1 "GND_US" H 5090 7210 30  0001 C CNN
F 2 "" H 5100 7300 60  0000 C CNN
F 3 "" H 5100 7300 60  0000 C CNN
	1    5100 7300
	1    0    0    -1  
$EndComp
Wire Wire Line
	5300 6600 5100 6600
Wire Wire Line
	5100 6300 5100 7300
Wire Wire Line
	5300 6900 4800 6900
Wire Wire Line
	5300 7000 4800 7000
Text Label 4800 6900 0    60   ~ 0
RXD
Text Label 4800 7000 0    60   ~ 0
TXD
Text Notes 5750 6900 0    60   ~ 0
PROG
Text Notes 8500 1650 0    60   ~ 0
BOOT
$Comp
L PWR_FLAG #FLG032
U 1 1
P 3700 800
F 0 "#FLG032" H 3700 895 50  0001 C CNN
F 1 "PWR_FLAG" H 3700 980 50  0000 C CNN
F 2 "" H 3700 800 60  0000 C CNN
F 3 "" H 3700 800 60  0000 C CNN
	1    3700 800 
	1    0    0    -1  
$EndComp
Wire Wire Line
	3700 900  3700 800 
Connection ~ 3200 900 
$Comp
L PWR_FLAG #FLG033
U 1 1
P 5850 4650
F 0 "#FLG033" H 5850 4745 50  0001 C CNN
F 1 "PWR_FLAG" H 5850 4830 50  0000 C CNN
F 2 "" H 5850 4650 60  0000 C CNN
F 3 "" H 5850 4650 60  0000 C CNN
	1    5850 4650
	1    0    0    -1  
$EndComp
Wire Wire Line
	5850 4800 5850 4650
$Comp
L PWR_FLAG #FLG034
U 1 1
P 5100 6300
F 0 "#FLG034" H 5100 6395 50  0001 C CNN
F 1 "PWR_FLAG" H 5100 6480 50  0000 C CNN
F 2 "" H 5100 6300 60  0000 C CNN
F 3 "" H 5100 6300 60  0000 C CNN
	1    5100 6300
	1    0    0    -1  
$EndComp
Connection ~ 5100 6600
$Comp
L DIODE_SCHOTTKY CR4
U 1 1
P 4200 4100
F 0 "CR4" H 4130 4195 50  0000 L CNN
F 1 "CMS06" H 4100 4000 50  0000 L CNN
F 2 "mods:M-FLAT-SAR" V 4200 4100 60  0001 C CNN
F 3 "" V 4200 4100 60  0000 C CNN
F 4 "800138-101" H 4200 4100 60  0001 C CNN "PartNumber"
	1    4200 4100
	1    0    0    -1  
$EndComp
$Comp
L DIODE_SCHOTTKY CR5
U 1 1
P 4450 5300
F 0 "CR5" H 4380 5395 50  0000 L CNN
F 1 "CMS06" H 4350 5200 50  0000 L CNN
F 2 "mods:M-FLAT-SAR" V 4450 5300 60  0001 C CNN
F 3 "" V 4450 5300 60  0000 C CNN
F 4 "800138-101" H 4450 5300 60  0001 C CNN "PartNumber"
	1    4450 5300
	0    1    1    0   
$EndComp
Wire Wire Line
	4450 5150 4450 4800
Wire Wire Line
	4450 5450 4450 5650
Wire Wire Line
	2500 1050 2500 900 
Wire Wire Line
	2500 1350 2500 1500
$EndSCHEMATC
